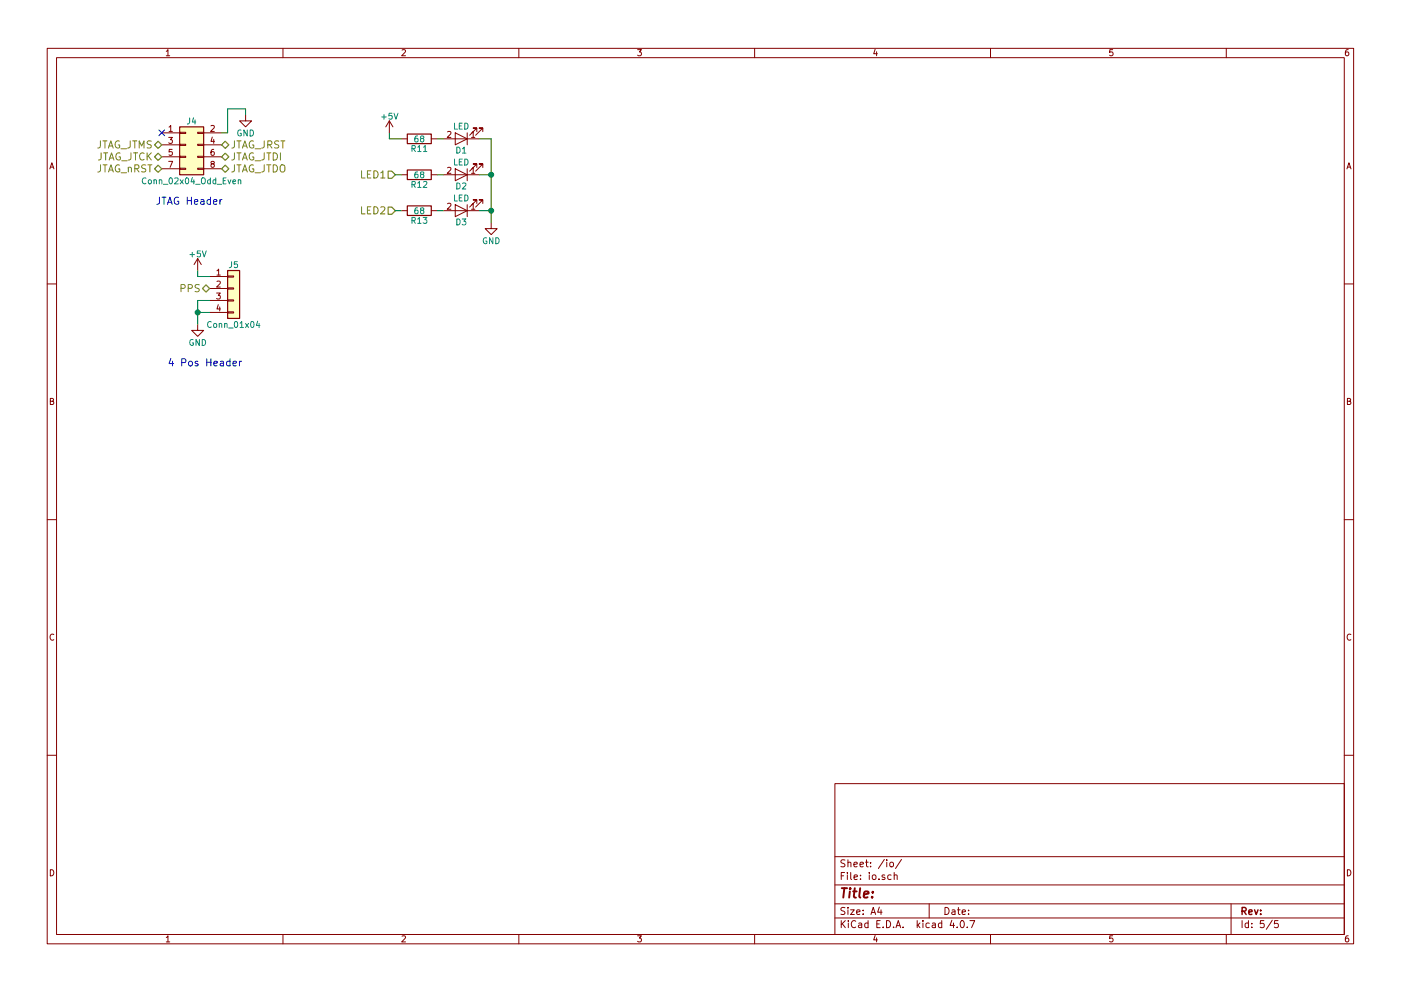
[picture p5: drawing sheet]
EESchema Schematic File Version 2
LIBS:opqbox3
LIBS:device
LIBS:power
LIBS:conn
LIBS:opqbox3-cache
EELAYER 25 0
EELAYER END
$Descr A4 11693 8268
encoding utf-8
Sheet 5 5
Title ""
Date ""
Rev ""
Comp ""
Comment1 ""
Comment2 ""
Comment3 ""
Comment4 ""
$EndDescr
Text Notes 1300 1700 0    60   ~ 0
JTAG Header
$Comp
L Conn_02x04_Odd_Even J4
U 1 1
P 1550 1200
F 0 "J4" H 1600 1400 50  0000 C CNN
F 1 "Conn_02x04_Odd_Even" H 1600 900 50  0000 C CNN
F 2 "Pin_Headers:Pin_Header_Straight_2x04_Pitch2.54mm" H 1550 1200 50  0001 C CNN
F 3 "" H 1550 1200 50  0001 C CNN
	1    1550 1200
	1    0    0    -1  
$EndComp
Text HLabel 1850 1200 2    60   BiDi ~ 0
JTAG_JRST
Text HLabel 1350 1300 0    60   BiDi ~ 0
JTAG_JTCK
Text HLabel 1850 1300 2    60   BiDi ~ 0
JTAG_JTDI
Text HLabel 1350 1400 0    60   BiDi ~ 0
JTAG_nRST
Text HLabel 1850 1400 2    60   BiDi ~ 0
JTAG_JTDO
Text HLabel 1350 1200 0    60   BiDi ~ 0
JTAG_JTMS
NoConn ~ 1350 1100
$Comp
L GND #PWR035
U 1 1
P 2050 950
F 0 "#PWR035" H 2050 700 50  0001 C CNN
F 1 "GND" H 2050 800 50  0000 C CNN
F 2 "" H 2050 950 50  0001 C CNN
F 3 "" H 2050 950 50  0001 C CNN
	1    2050 950 
	1    0    0    -1  
$EndComp
Wire Wire Line
	1850 1100 1900 1100
Wire Wire Line
	1900 1100 1900 900 
Wire Wire Line
	1900 900  2050 900 
Wire Wire Line
	2050 900  2050 950 
$Comp
L Conn_01x04 J5
U 1 1
P 1950 2400
F 0 "J5" H 1950 2600 50  0000 C CNN
F 1 "Conn_01x04" H 1950 2100 50  0000 C CNN
F 2 "Pin_Headers:Pin_Header_Straight_1x04_Pitch2.54mm" H 1950 2400 50  0001 C CNN
F 3 "" H 1950 2400 50  0001 C CNN
	1    1950 2400
	1    0    0    -1  
$EndComp
$Comp
L GND #PWR036
U 1 1
P 1650 2700
F 0 "#PWR036" H 1650 2450 50  0001 C CNN
F 1 "GND" H 1650 2550 50  0000 C CNN
F 2 "" H 1650 2700 50  0001 C CNN
F 3 "" H 1650 2700 50  0001 C CNN
	1    1650 2700
	1    0    0    -1  
$EndComp
Wire Wire Line
	1650 2500 1650 2700
Wire Wire Line
	1750 2600 1650 2600
Wire Wire Line
	1650 2500 1750 2500
Connection ~ 1650 2600
$Comp
L +5V #PWR037
U 1 1
P 1650 2250
F 0 "#PWR037" H 1650 2100 50  0001 C CNN
F 1 "+5V" H 1650 2390 50  0000 C CNN
F 2 "" H 1650 2250 50  0001 C CNN
F 3 "" H 1650 2250 50  0001 C CNN
	1    1650 2250
	1    0    0    -1  
$EndComp
Wire Wire Line
	1650 2250 1650 2300
Wire Wire Line
	1650 2300 1750 2300
Text HLabel 1750 2400 0    60   BiDi ~ 0
PPS
Text Notes 1400 3050 0    60   ~ 0
4 Pos Header
$Comp
L LED D1
U 1 1
P 3850 1150
F 0 "D1" H 3850 1250 50  0000 C CNN
F 1 "LED" H 3850 1050 50  0000 C CNN
F 2 "LEDs:LED_0603_HandSoldering" H 3850 1150 50  0001 C CNN
F 3 "" H 3850 1150 50  0001 C CNN
	1    3850 1150
	-1   0    0    1   
$EndComp
$Comp
L LED D2
U 1 1
P 3850 1450
F 0 "D2" H 3850 1550 50  0000 C CNN
F 1 "LED" H 3850 1350 50  0000 C CNN
F 2 "LEDs:LED_0603_HandSoldering" H 3850 1450 50  0001 C CNN
F 3 "" H 3850 1450 50  0001 C CNN
	1    3850 1450
	-1   0    0    1   
$EndComp
$Comp
L LED D3
U 1 1
P 3850 1750
F 0 "D3" H 3850 1850 50  0000 C CNN
F 1 "LED" H 3850 1650 50  0000 C CNN
F 2 "LEDs:LED_0603_HandSoldering" H 3850 1750 50  0001 C CNN
F 3 "" H 3850 1750 50  0001 C CNN
	1    3850 1750
	-1   0    0    1   
$EndComp
$Comp
L R R11
U 1 1
P 3500 1150
F 0 "R11" V 3580 1150 50  0000 C CNN
F 1 "68" V 3500 1150 50  0000 C CNN
F 2 "Resistors_SMD:R_0402" V 3430 1150 50  0001 C CNN
F 3 "" H 3500 1150 50  0001 C CNN
	1    3500 1150
	0    1    1    0   
$EndComp
$Comp
L R R12
U 1 1
P 3500 1450
F 0 "R12" V 3580 1450 50  0000 C CNN
F 1 "68" V 3500 1450 50  0000 C CNN
F 2 "Resistors_SMD:R_0402" V 3430 1450 50  0001 C CNN
F 3 "" H 3500 1450 50  0001 C CNN
	1    3500 1450
	0    1    1    0   
$EndComp
$Comp
L R R13
U 1 1
P 3500 1750
F 0 "R13" V 3580 1750 50  0000 C CNN
F 1 "68" V 3500 1750 50  0000 C CNN
F 2 "Resistors_SMD:R_0402" V 3430 1750 50  0001 C CNN
F 3 "" H 3500 1750 50  0001 C CNN
	1    3500 1750
	0    1    1    0   
$EndComp
$Comp
L GND #PWR038
U 1 1
P 4100 1850
F 0 "#PWR038" H 4100 1600 50  0001 C CNN
F 1 "GND" H 4100 1700 50  0000 C CNN
F 2 "" H 4100 1850 50  0001 C CNN
F 3 "" H 4100 1850 50  0001 C CNN
	1    4100 1850
	1    0    0    -1  
$EndComp
Wire Wire Line
	4100 1150 4100 1850
Wire Wire Line
	4100 1750 4000 1750
Wire Wire Line
	4100 1450 4000 1450
Connection ~ 4100 1750
Wire Wire Line
	4000 1150 4100 1150
Connection ~ 4100 1450
Text HLabel 3300 1450 0    60   Input ~ 0
LED1
Text HLabel 3300 1750 0    60   Input ~ 0
LED2
Wire Wire Line
	3650 1150 3700 1150
Wire Wire Line
	3650 1450 3700 1450
Wire Wire Line
	3650 1750 3700 1750
Wire Wire Line
	3300 1750 3350 1750
Wire Wire Line
	3300 1450 3350 1450
$Comp
L +5V #PWR039
U 1 1
P 3250 1100
F 0 "#PWR039" H 3250 950 50  0001 C CNN
F 1 "+5V" H 3250 1240 50  0000 C CNN
F 2 "" H 3250 1100 50  0001 C CNN
F 3 "" H 3250 1100 50  0001 C CNN
	1    3250 1100
	1    0    0    -1  
$EndComp
Wire Wire Line
	3250 1100 3250 1150
Wire Wire Line
	3250 1150 3350 1150
$EndSCHEMATC
